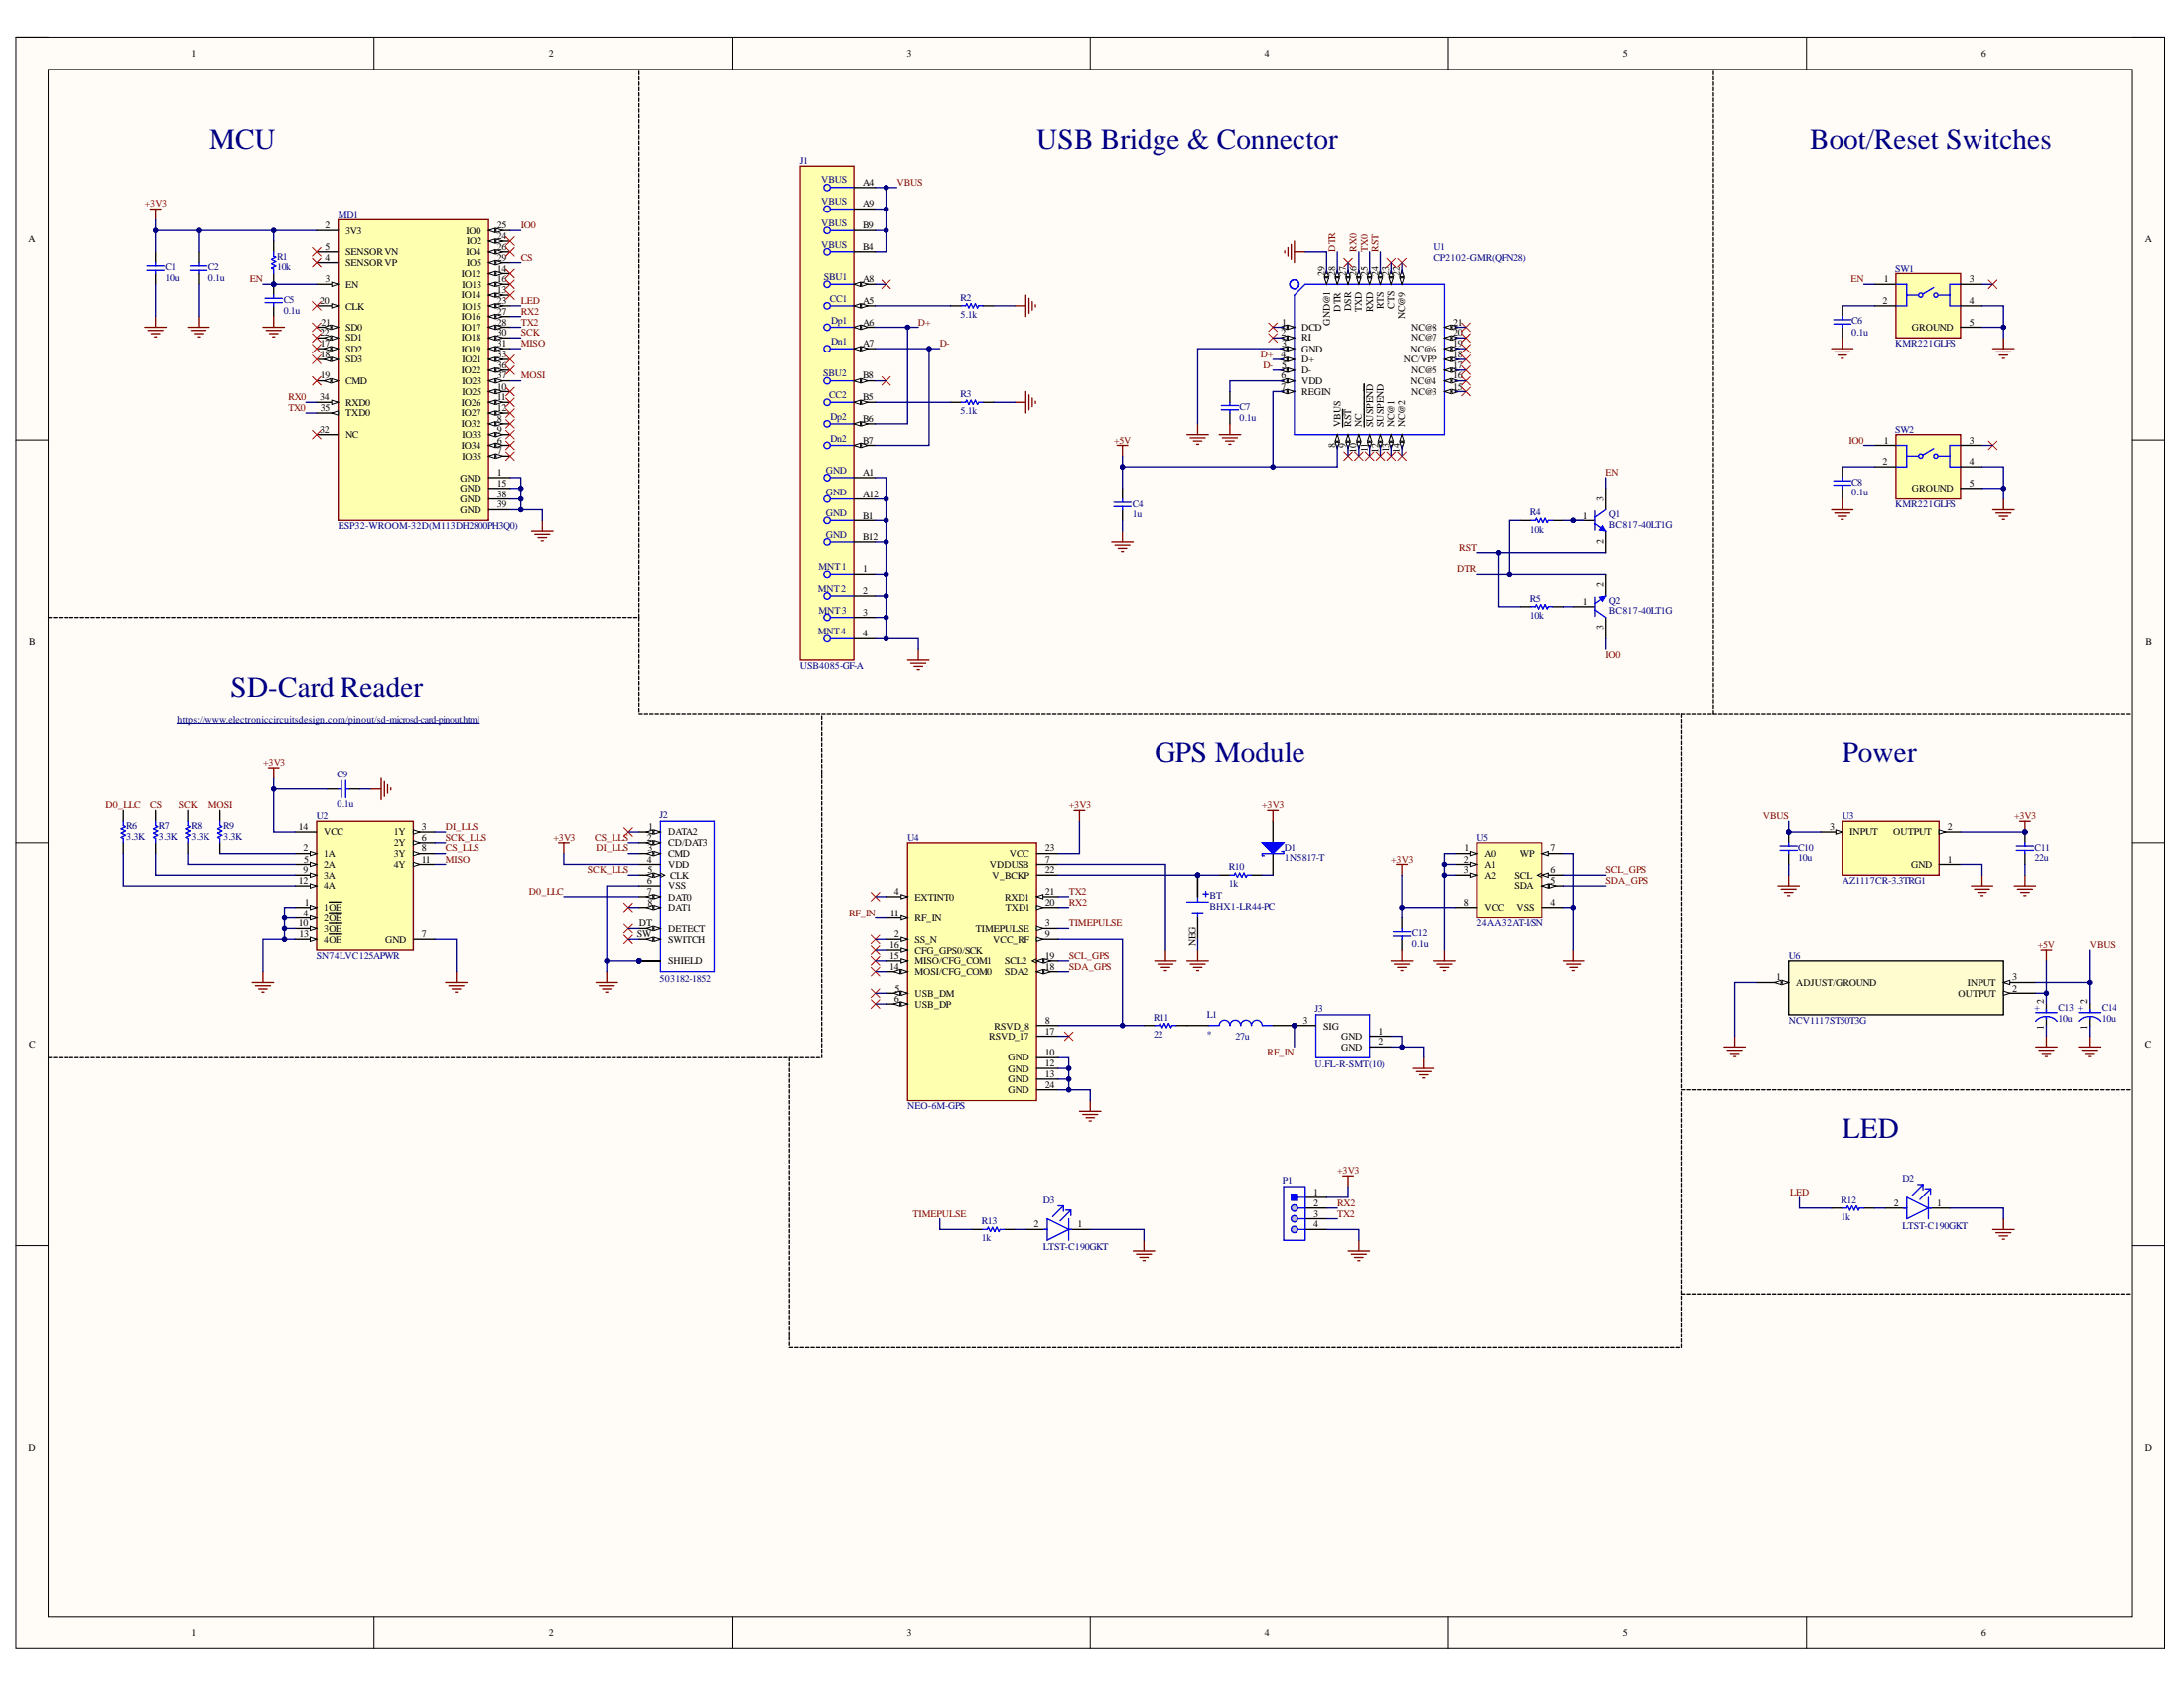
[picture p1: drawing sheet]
# Altium schematic sheet CarGeoLogger.SchDoc
size C; SheetNumber: 1; SheetTotal: 1

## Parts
BT  BHX1-LR44-PC  [BAT_BHX1-LR44-PC]
C1  10u  [CAPC1608X90X35ML10T15]
C2  0.1u  [CAPC1608X90X35ML10T15]
C4  1u  [CAPC1608X90X35ML10T15]
C5  0.1u  [CAPC1608X90X35ML10T15]
C6  0.1u  [CAPC1608X90X35ML10T15]
C7  0.1u  [CAPC1608X90X35ML10T15]
C8  0.1u  [CAPC1608X90X35ML10T15]
C9  0.1u  [CAPC1608X90X35ML10T15]
C10  10u  [CAPC1608X90X35ML10T15]
C11  22u  [CAPC1608X90X35ML10T15]
C12  0.1u  [CAPC1608X90X35ML10T15]
C13  10u  [FP-F38M-MFG]
C14  10u  [FP-F38M-MFG]
D1  1N5817-T  [DIOD-DO-41-P-2]
D2  LTST-C190GKT  [FP-LTST-C190GKT-MFG]
D3  LTST-C190GKT  [FP-LTST-C190GKT-MFG]
J1  USB4085-GF-A  [FP-USB4085-GF-A-MFG]
J2  503182-1852  [MOLEX_503182-1852]
J3  U.FL-R-SMT(10)  [HRS-U.FL-R-SMT_V]
L1  27u  [INDC1608X95N]
MD1  ESP32-WROOM-32D(M113DH2800PH3Q0)  [FP-ESP32-WROOM-32D_M113DH-MFG]
P1  (no value)  [61300411121]
Q1  BC817-40LT1G  [ONSC-SOT-23-3-318-08_V]
Q2  BC817-40LT1G  [ONSC-SOT-23-3-318-08_V]
R1  10k  [RESC1609X50X30NL8T20]
R2  5.1k  [RESC1609X50X30NL8T20]
R3  5.1k  [RESC1609X50X30NL8T20]
R4  10k  [RESC1609X50X30NL8T20]
R5  10k  [RESC1609X50X30NL8T20]
R6  3.3K  [RESC1609X50X30NL8T20]
R7  3.3K  [RESC1609X50X30NL8T20]
R8  3.3K  [RESC1609X50X30NL8T20]
R9  3.3K  [RESC1609X50X30NL8T20]
R10  1k  [RESC1609X50X30NL8T20]
R11  22  [RESC1609X50X30NL8T20]
R12  1k  [RESC1609X50X30NL8T20]
R13  1k  [RESC1609X50X30NL8T20]
SW1  KMR221GLFS  [FP-KMR221GLFS-MFG]
SW2  KMR221GLFS  [FP-KMR221GLFS-MFG]
U1  CP2102-GMR(QFN28)  [QFN28G_0.5-5X5MM]
U2  SN74LVC125APWR  [FP-PW0014A-IPC_B]
U3  AZ1117CR-3.3TRG1  [FP-SOT89-MFG]
U4  NEO-6M-GPS  [XCVR_NEO-6M-GPS]
U5  24AA32AT-I/SN  [SOIC-SN8_L]
U6  NCV1117ST50T3G  [SOT223-3_ONS]

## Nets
+3V3: C1.2 C2.2 C9.2 C11.2 C12.2 D1.1(A) J2.4(VDD) MD1.2(3V3) P1.1 R1.1 U2.14(VCC) U3.2(OUTPUT) U4.23(VCC) U5.8(VCC)
+5V: C4.2 C13.2(A) U1.7(REGIN) U1.8(VBUS) U6.2(OUTPUT)
NetBT_NEG: BT.NEG C1.1 C2.1 C4.1 C5.1 C6.1 C7.1 C8.1 C9.1 C10.1 C11.1 C12.1 C13.1(C) C14.1(C) D2.1(C) D3.1(C) J1.1(MNT_1) J1.2(MNT_2) J1.3(MNT_3) J1.4(MNT_4) J1.A1(GND) J1.A12(GND) J1.B1(GND) J1.B12(GND) J2.6(VSS) J2.P1(SHIELD) J2.P2(SHIELD) J2.P3(SHIELD) J2.P4(SHIELD) J2.P5(SHIELD) J3.1(GND) J3.2(GND) MD1.1(GND) MD1.15(GND) MD1.38(GND) MD1.39(GND) P1.4 R2.1 R3.1 SW1.4 SW1.5(GROUND) SW2.4 SW2.5(GROUND) U1.3(GND) U1.29(GND@1) U2.1(1~{OE}) U2.4(2~{OE}) U2.7(GND) U2.10(3~{OE}) U2.13(4~{OE}) U3.1(GND) U4.7(VDDUSB) U4.10(GND) U4.12(GND) U4.13(GND) U4.24(GND) U5.1(A0) U5.2(A1) U5.3(A2) U5.4(VSS) U5.7(WP) U6.1(ADJUST/GROUND)
CS: MD1.29(IO5) R7.1
CS_LLS: J2.2(CD/DAT3) U2.8(3Y)
D0_LLC: J2.7(DAT0) R6.1
D+: J1.A6(Dp1) J1.B6(Dp2) U1.4(D+)
D-: J1.A7(Dn1) J1.B7(Dn2) U1.5(D-)
DI_LLS: J2.3(CMD) U2.3(1Y)
DTR: Q2.2(E) R4.2 U1.28(DTR)
EN: C5.2 MD1.3(EN) Q1.3(C) R1.2 SW1.1
IO0: MD1.25(IO0) Q2.3(C) SW2.1
LED: MD1.23(IO15) R12.2
MISO: MD1.31(IO19) U2.11(4Y)
MOSI: MD1.37(IO23) R9.2
RF_IN: J3.3(SIG) L1.2 U4.11(RF_IN)
RST: Q1.2(E) R5.2 U1.24(RTS)
RX0: MD1.34(RXD0) U1.26(TXD)
RX2: MD1.27(IO16) P1.2 U4.20(TXD1)
SCK: MD1.30(IO18) R8.1
SCK_LLS: J2.5(CLK) U2.6(2Y)
SCL_GPS: U4.19(SCL2) U5.6(SCL)
SDA_GPS: U4.18(SDA2) U5.5(SDA)
TIMEPULSE: R13.2 U4.3(TIMEPULSE)
TX0: MD1.35(TXD0) U1.25(RXD)
TX2: MD1.28(IO17) P1.3 U4.21(RXD1)
VBUS: C10.2 C14.2(A) J1.A4(VBUS) J1.A9(VBUS) J1.B4(VBUS) J1.B9(VBUS) U3.3(INPUT) U6.3(INPUT)
NetBT_1+: BT.1+(POS) BT.2+(POS) R10.2 U4.22(V_BCKP)
NetC6_2: C6.2 SW1.2
NetC7_2: C7.2 U1.6(VDD)
NetC8_2: C8.2 SW2.2
NetD1_2: D1.2(K) R10.1
NetD2_2: D2.2(A) R12.1
NetD3_2: D3.2(A) R13.1
NetJ1_A5: J1.A5(CC1) R2.2
NetJ1_B5: J1.B5(CC2) R3.2
NetL1_1: L1.1 R11.1
NetQ1_1: Q1.1(B) R4.1
NetQ2_1: Q2.1(B) R5.1
NetR6_2: R6.2 U2.12(4A)
NetR7_2: R7.2 U2.9(3A)
NetR8_2: R8.2 U2.5(2A)
NetR9_1: R9.1 U2.2(1A)
NetR11_2: R11.2 U4.8(RSVD_8) U4.9(VCC_RF)

Not connected (* = marked no-connect by the designer): J1 A8(SBU1)* B8(SBU2)*; J2 1(DATA2)* 8(DAT1)* DT(DETECT)* SW(SWITCH)*; MD1 4(SENSOR_VP)* 5(SENSOR_VN)* 6(IO34)* 7(IO35)* 8(IO32)* 9(IO33)* 10(IO25)* 11(IO26)* 12(IO27)* 13(IO14)* 14(IO12)* 16(IO13)* 17(SD2)* 18(SD3)* 19(CMD)* 20(CLK)* 21(SD0)* 22(SD1)* 24(IO2)* 26(IO4)* 32(NC)* 33(IO21)* 36(IO22)*; SW1 3*; SW2 3*; U1 1(DCD)* 2(RI)* 9(~{RST})* 10(NC)* 11(~{SUSPEND})* 12(SUSPEND)* 13(NC@1)* 14(NC@2)* 15(NC@3)* 16(NC@4)* 17(NC@5)* 18(NC/VPP)* 19(NC@6)* 20(NC@7)* 21(NC@8)* 22(NC@9)* 23(CTS)* 27(DSR)*; U4 2(SS_N)* 4(EXTINT0)* 5(USB_DM)* 6(USB_DP)* 14(MOSI/CFG_COM0)* 15(MISO/CFG_COM1)* 16(CFG_GPS0/SCK)* 17(RSVD_17)*

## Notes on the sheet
- MCU
- USB Bridge & Connector
- Boot/Reset Switches
- SD-Card Reader
- https://www.electroniccircuitsdesign.com/pinout/sd-microsd-card-pinout.html
- GPS Module
- Power
- LED
